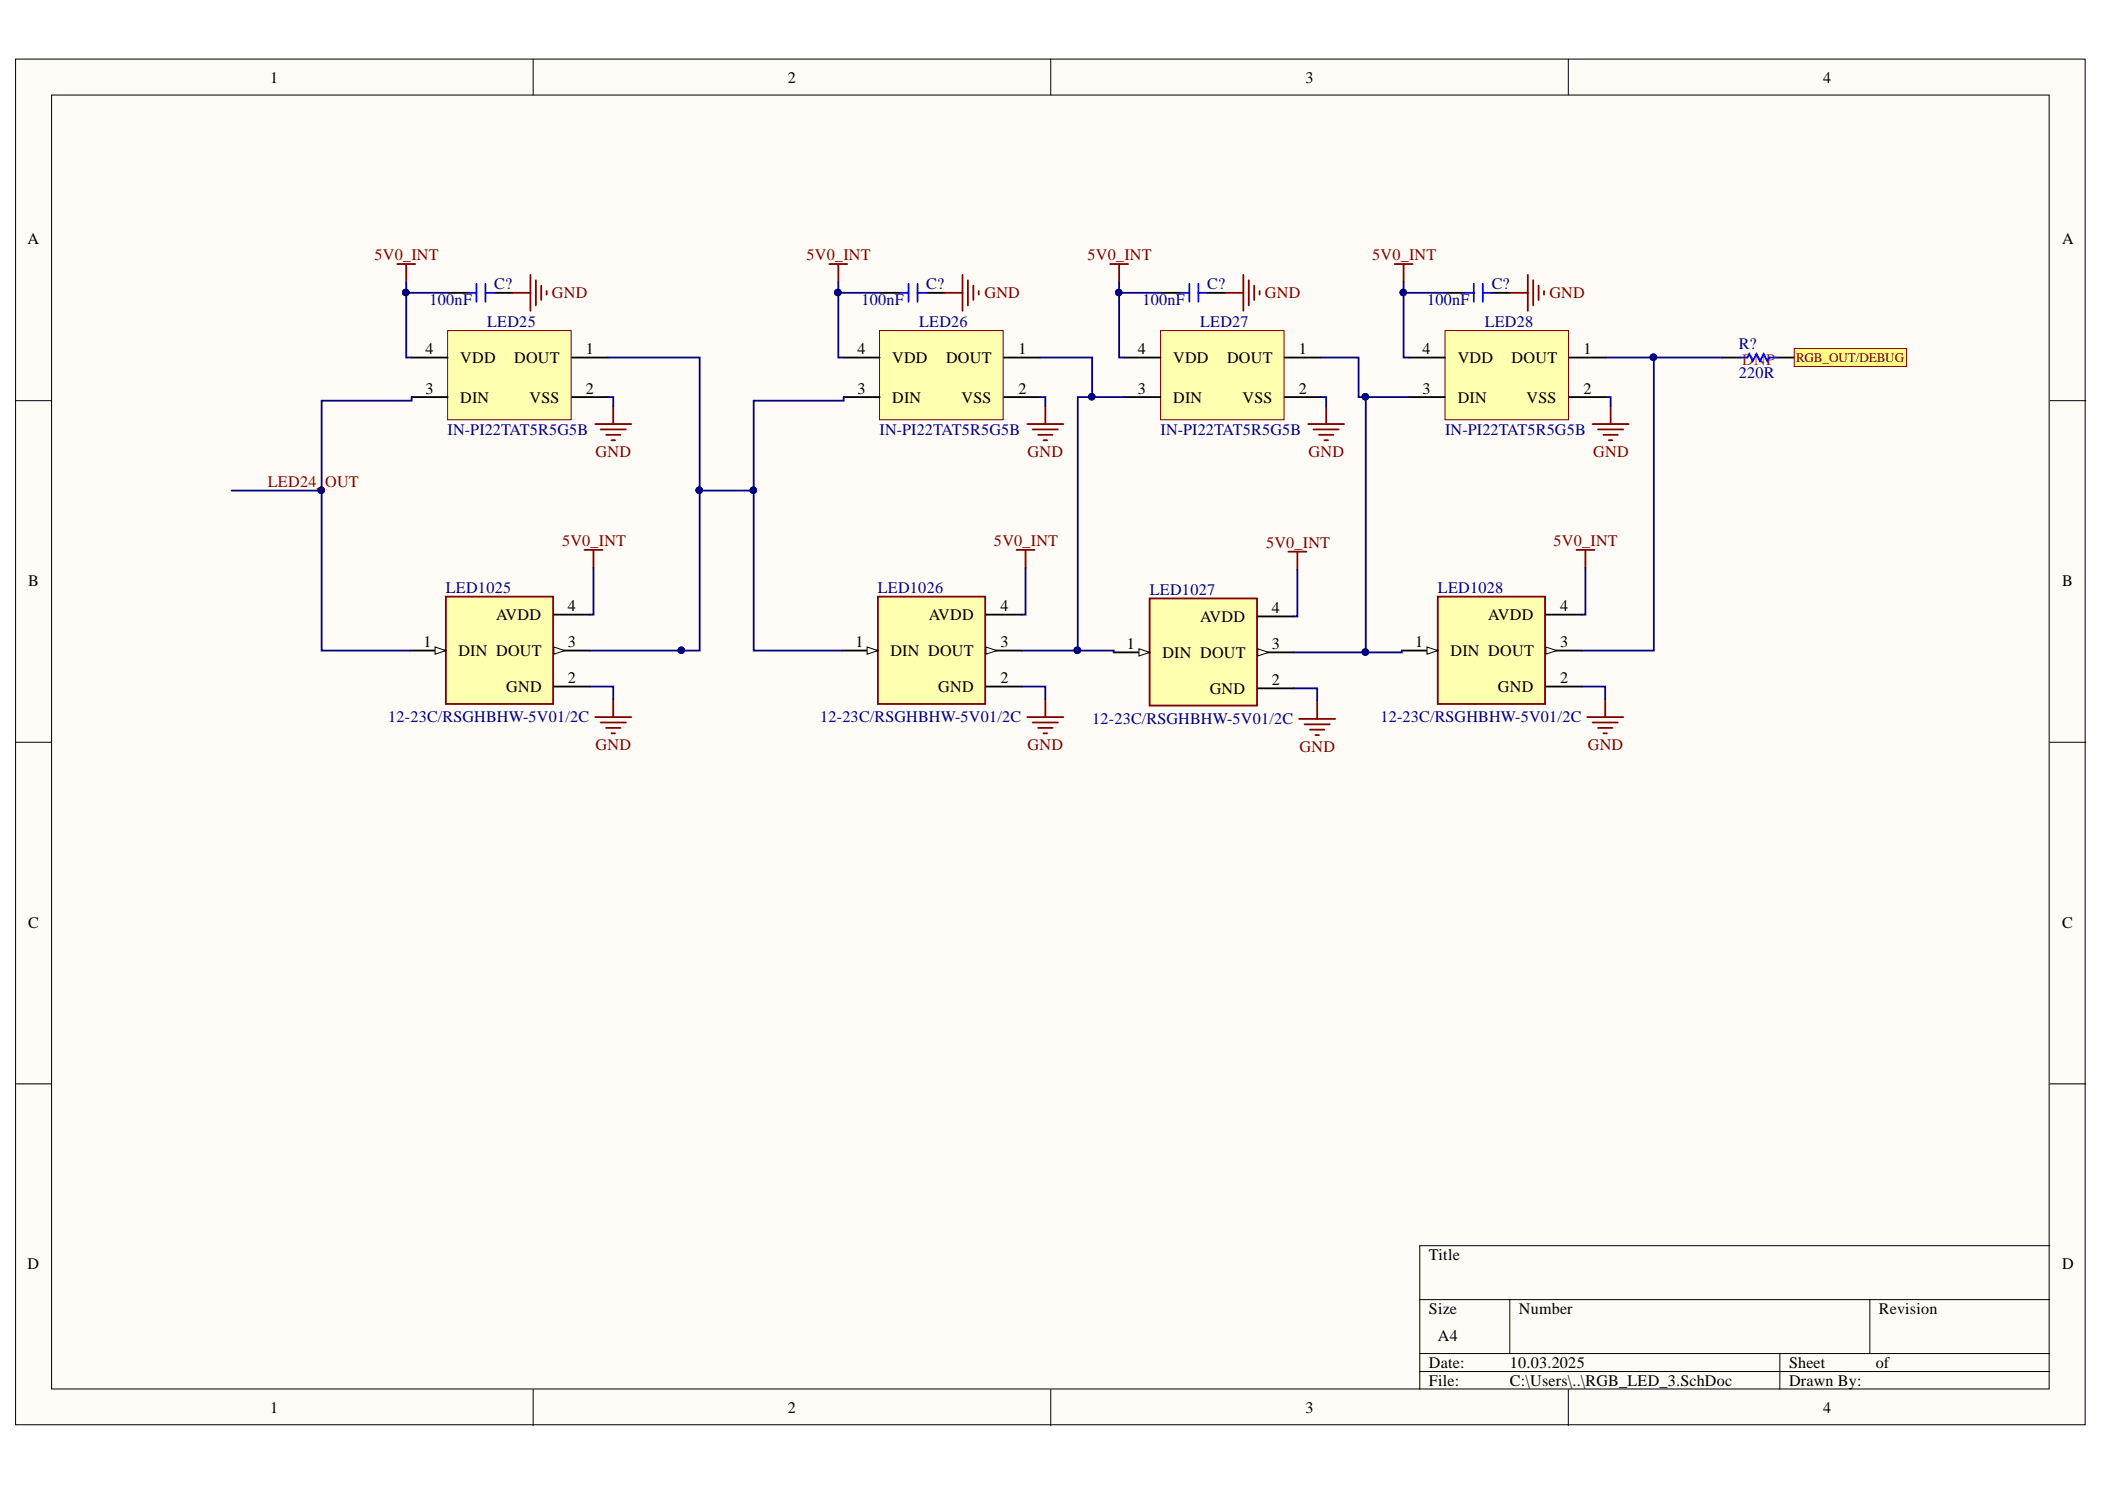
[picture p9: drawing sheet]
<svg xmlns="http://www.w3.org/2000/svg" width="297mm" height="210mm" viewBox="0 0 297 210" stroke-linecap="round" stroke-linejoin="round" font-family="sans-serif">
<g fill="#fffcf8" stroke="#000" stroke-width=".14">
<path d="M2.2 8.3h292v192.7h-292z"/>
<path d="M7.3 13.4h281.9v182.5h-281.9z"/>
</g>
<g fill="none" stroke="#000" stroke-width=".14">
<path d="M75.2 8.3v5.1M148.3 8.3v5.1M221.3 8.3v5.1M2.2 56.5h5.1M289.3 56.5h5M2.2 104.7h5.1M289.3 104.7h5M2.2 152.9h5.1M289.3 152.9h5M289.3 175.7h-89v20.3M75.2 196v5.1M148.3 196v5.1"/>
<path d="M200.3 183.3h89M200.3 190.9h89M200.3 193.5h89M213 183.3v7.6M221.3 196v5.1M251.2 190.9v5.1M263.9 183.3v7.6"/>
</g>
<path d="M117 37.2h2.6M118.3 37.2v2.6M145 59.8h5M147.5 57.3v2.5M145.7 60.6h3.6M146.5 61.3h2M147.3 62.1h.5" fill="none" stroke="#800000" stroke-width=".25"/>
<path d="M124.1 46.6h17.5v12.6h-17.5z" fill="#ffffb0" stroke="#800000" stroke-width=".14"/>
<path d="M119.1 50.4h5M119.1 56h5M124.4 41.3h2.5M130.7 41.3h2.6M141.7 50.4h5M141.7 56h5" fill="none" stroke="#000" stroke-width=".25"/>
<path d="M126.9 41.3h1.3M128.2 40v2.6M129.5 40v2.6M129.5 41.3h1.2" fill="none" stroke="#00f" stroke-width=".25"/>
<path d="M135.8 38.8v5M136.6 39.5v3.6M156.7 37.2h2.5M157.9 37.2v2.6M133.3 41.3h2.5M137.3 40.3v2M138.1 41.1v.5M184.6 59.8h5.1M187.1 57.3v2.5M185.4 60.6h3.5M186.1 61.3h2.1M186.9 62.1h.5" fill="none" stroke="#800000" stroke-width=".25"/>
<path d="M163.8 46.6h17.4v12.6h-17.4z" fill="#ffffb0" stroke="#800000" stroke-width=".14"/>
<path d="M158.7 50.4h5.1M158.7 56h5.1M164 41.3h2.6M170.4 41.3h2.5M181.3 50.4h5.1M181.3 56h5.1" fill="none" stroke="#000" stroke-width=".25"/>
<path d="M166.6 41.3h1.2M167.8 40v2.6M169.1 40v2.6M169.1 41.3h1.3" fill="none" stroke="#00f" stroke-width=".25"/>
<path d="M175.5 38.8v5M176.2 39.5v3.6M196.8 37.2h2.5M198.1 37.2v2.6M172.9 41.3h2.6M177 40.3v2M177.7 41.1v.5M224.7 59.8h5.1M227.3 57.3v2.5M225.5 60.6h3.6M226.3 61.3h2M227 62.1h.5" fill="none" stroke="#800000" stroke-width=".25"/>
<path d="M203.9 46.6h17.4v12.6h-17.4z" fill="#ffffb0" stroke="#800000" stroke-width=".14"/>
<path d="M198.8 50.4h5.1M198.8 56h5.1M204.2 41.3h2.5M210.5 41.3h2.5M221.4 50.4h5.1M221.4 56h5.1M243 50.4h2.6M250.6 50.4h2.6" fill="none" stroke="#000" stroke-width=".25"/>
<path d="M206.7 41.3h1.3M208 40v2.6M209.2 40v2.6M209.2 41.3h1.3M245.6 50.4h1l.2-.5 .5 1 .6-1 .5 1 .5-1 .5 1 .2-.5h1" fill="none" stroke="#00f" stroke-width=".25"/>
<path d="M215.6 38.8v5M216.4 39.5v3.6M213 41.3h2.6M217.1 40.3v2M217.9 41.1v.5" fill="none" stroke="#800000" stroke-width=".25"/>
<path d="M253.2 49.2h15.8v2.5h-15.8z" fill-rule="evenodd" fill="#ffff80" stroke="#800000" stroke-width=".14"/>
<path d="M123.9 84.2h15.1v15.1h-15.1z" fill="#ffffb0" stroke="#800000" stroke-width=".25"/>
<path d="M118.8 91.8h5.1" fill="none" stroke="#000" stroke-width=".25"/>
<path d="M122.4 91.3l1.5 .5-1.5 .5z" fill="#fffcf8"/>
<path d="M122.4 91.3l1.5 .5-1.5 .5z" fill="none" stroke="#000" stroke-width=".14"/>
<path d="M139.1 86.7h5.1M139.1 91.8h5.1" fill="none" stroke="#000" stroke-width=".25"/>
<path d="M139.1 91.3l1.5 .5-1.5 .5z" fill="#fffcf8"/>
<path d="M139.1 91.3l1.5 .5-1.5 .5z" fill="none" stroke="#000" stroke-width=".14"/>
<path d="M139.1 96.8h5.1" fill="none" stroke="#000" stroke-width=".25"/>
<path d="M143.4 77.6h2.6M144.7 77.6v2.5M147.5 98.6v2.6M145 101.2h5M145.7 101.9h3.6M146.5 102.7h2M147.3 103.4h.5" fill="none" stroke="#800000" stroke-width=".25"/>
<path d="M162.2 84.4h15.2v15.1h-15.2z" fill="#ffffb0" stroke="#800000" stroke-width=".25"/>
<path d="M157.2 92h5" fill="none" stroke="#000" stroke-width=".25"/>
<path d="M160.7 91.5l1.5 .5-1.5 .5z" fill="#fffcf8"/>
<path d="M160.7 91.5l1.5 .5-1.5 .5z" fill="none" stroke="#000" stroke-width=".14"/>
<path d="M177.5 87h5.1M177.5 92h5.1" fill="none" stroke="#000" stroke-width=".25"/>
<path d="M177.5 91.5l1.5 .5-1.5 .5z" fill="#fffcf8"/>
<path d="M177.5 91.5l1.5 .5-1.5 .5z" fill="none" stroke="#000" stroke-width=".14"/>
<path d="M177.5 97.1h5.1" fill="none" stroke="#000" stroke-width=".25"/>
<path d="M181.8 77.8h2.5M183.1 77.8v2.6M185.9 98.9v2.5M183.3 101.4h5.1M184.1 102.2h3.5M184.9 102.9h2M185.6 103.7h.5" fill="none" stroke="#800000" stroke-width=".25"/>
<path d="M202.9 84.2h15.1v15.1h-15.1z" fill="#ffffb0" stroke="#800000" stroke-width=".25"/>
<path d="M197.8 91.8h5.1" fill="none" stroke="#000" stroke-width=".25"/>
<path d="M201.4 91.3l1.5 .5-1.5 .5z" fill="#fffcf8"/>
<path d="M201.4 91.3l1.5 .5-1.5 .5z" fill="none" stroke="#000" stroke-width=".14"/>
<path d="M218.1 86.7h5.1M218.1 91.8h5.1" fill="none" stroke="#000" stroke-width=".25"/>
<path d="M218.1 91.3l1.6 .5-1.6 .5z" fill="#fffcf8"/>
<path d="M218.1 91.3l1.6 .5-1.6 .5z" fill="none" stroke="#000" stroke-width=".14"/>
<path d="M218.1 96.8h5.1" fill="none" stroke="#000" stroke-width=".25"/>
<g fill="none" stroke="#800000" stroke-width=".25">
<path d="M56.1 37.2h2.5M57.3 37.2v2.6M84 59.8h5.1M86.5 57.3v2.5M84.8 60.6h3.5M85.5 61.3h2.1M86.3 62.1h.5M222.4 77.6h2.6M223.7 77.6v2.5M226.5 98.6v2.6M224 101.2h5.1M224.7 101.9h3.6"/>
<path d="M225.5 102.7h2M226.3 103.4h.5"/>
</g>
<path d="M63.2 46.6h17.4v12.6h-17.4z" fill="#ffffb0" stroke="#800000" stroke-width=".14"/>
<path d="M58.1 50.4h5.1M58.1 56h5.1M63.4 41.3h2.6M69.8 41.3h2.5M80.7 50.4h5.1M80.7 56h5.1" fill="none" stroke="#000" stroke-width=".25"/>
<path d="M66 41.3h1.2M67.2 40v2.6M68.5 40v2.6M68.5 41.3h1.3" fill="none" stroke="#00f" stroke-width=".25"/>
<path d="M74.9 38.8v5M75.6 39.5v3.6M72.3 41.3h2.6M76.4 40.3v2M77.1 41.1v.5" fill="none" stroke="#800000" stroke-width=".25"/>
<path d="M62.9 84.2h15.2v15.1h-15.2z" fill="#ffffb0" stroke="#800000" stroke-width=".25"/>
<path d="M57.8 91.8h5.1" fill="none" stroke="#000" stroke-width=".25"/>
<path d="M61.4 91.3l1.5 .5-1.5 .5z" fill="#fffcf8"/>
<path d="M61.4 91.3l1.5 .5-1.5 .5z" fill="none" stroke="#000" stroke-width=".14"/>
<path d="M78.2 86.7h5M78.2 91.8h5" fill="none" stroke="#000" stroke-width=".25"/>
<path d="M78.2 91.3l1.5 .5-1.5 .5z" fill="#fffcf8"/>
<path d="M78.2 91.3l1.5 .5-1.5 .5z" fill="none" stroke="#000" stroke-width=".14"/>
<path d="M78.2 96.8h5" fill="none" stroke="#000" stroke-width=".25"/>
<path d="M82.5 77.6h2.5M83.7 77.6v2.5M86.5 98.6v2.6M84 101.2h5.1M84.8 101.9h3.5M85.5 102.7h2.1M86.3 103.4h.5" fill="none" stroke="#800000" stroke-width=".25"/>
<g fill="none" stroke="#000080" stroke-width=".25">
<path d="M57.3 39.8v10.6h.8M118.3 39.8v10.6h.8M157.9 39.8v10.6h.8M198.1 39.8v10.6h.7M57.3 41.3h6.1M58.1 56v.5h-12.7v35.3h12.4M85.8 56h.7v1.3M85.8 50.4h12.9v41.4h-2.5M118.3 41.3h6.1M119.1 56v.5h-12.7v35.3h12.4M146.7 56h.8v1.3M146.7 50.4h7.4v5.6h4.6"/>
<path d="M154.1 56h-2v35.8M157.9 41.3h6.1M186.4 56h.7v1.3M186.4 50.4h5.3v5.6h1v36M192.7 56h6.1M198.1 41.3h6.1M226.5 56h.8v1.3M226.5 50.4h6.9M243 50.4h-9.6v41.4h-10.2M32.7 69.2h12.7M98.7 69.2h7.7M83.2 96.8h3.3v1.8"/>
<path d="M83.2 91.8h13v.2M83.7 80.1v6.6h-.5M144.2 96.8h3.3v1.8M144.2 91.8h13v.2M144.7 80.1v6.6h-.5M182.6 97.1h3.3v1.8M183.1 80.4v6.6h-.5M197.8 91.8v.2h-15.2M223.2 96.8h3.3v1.8M223.7 80.1v6.6h-.5"/>
</g>
<g fill="#000080" stroke="#000080" stroke-width=".14">
<circle cx="118.2" cy="41.3" r=".46"/>
<circle cx="157.9" cy="41.3" r=".46"/>
<circle cx="154.1" cy="56" r=".46"/>
<circle cx="198" cy="41.3" r=".46"/>
<circle cx="233.3" cy="50.4" r=".46"/>
<circle cx="192.7" cy="56" r=".46"/>
<circle cx="192.7" cy="92" r=".46"/>
<circle cx="152" cy="91.7" r=".46"/>
<circle cx="57.3" cy="41.3" r=".46"/>
<circle cx="45.3" cy="69.2" r=".46"/>
<circle cx="96.1" cy="91.7" r=".46"/>
<circle cx="98.7" cy="69.2" r=".46"/>
<circle cx="106.3" cy="69.2" r=".46"/>
</g>
<g font-size="2.3">
<text x="38.1" y="11.6">1</text>
<text x="111.2" y="11.6">2</text>
<text x="184.2" y="11.6">3</text>
<text x="257.3" y="11.6">4</text>
<text x="3.9" y="34.4">A</text>
<text x="291" y="34.4">A</text>
<text x="60" y="50">4</text>
<text x="64.9" y="51.2">VDD</text>
<text x="72.5" y="51.2">DOUT</text>
<text x="82.7" y="50">1</text>
<text x="121" y="50">4</text>
<text x="125.9" y="51.2">VDD</text>
<text x="133.5" y="51.2">DOUT</text>
<text x="143.7" y="50">1</text>
<text x="160.6" y="50">4</text>
<text x="165.5" y="51.2">VDD</text>
<text x="173.2" y="51.2">DOUT</text>
<text x="183.3" y="50">1</text>
<text x="200.7" y="50">4</text>
<text x="205.7" y="51.2">VDD</text>
<text x="213.3" y="51.2">DOUT</text>
<text x="223.5" y="50">1</text>
<text x="60" y="55.5">3</text>
<text x="64.9" y="56.8">DIN</text>
<text x="74.7" y="56.8">VSS</text>
<text x="82.7" y="55.5">2</text>
<text x="121" y="55.5">3</text>
<text x="125.9" y="56.8">DIN</text>
<text x="135.7" y="56.8">VSS</text>
<text x="143.7" y="55.5">2</text>
<text x="160.6" y="55.5">3</text>
<text x="165.5" y="56.8">DIN</text>
<text x="175.3" y="56.8">VSS</text>
<text x="183.3" y="55.5">2</text>
<text x="200.7" y="55.5">3</text>
<text x="205.7" y="56.8">DIN</text>
<text x="215.4" y="56.8">VSS</text>
<text x="223.5" y="55.5">2</text>
<text x="4" y="82.6">B</text>
<text x="291" y="82.6">B</text>
<text x="70" y="87.5">AVDD</text>
<text x="80.2" y="86.2">4</text>
<text x="131" y="87.5">AVDD</text>
<text x="141.2" y="86.2">4</text>
<text x="169.3" y="87.7">AVDD</text>
<text x="179.5" y="86.4">4</text>
<text x="210" y="87.5">AVDD</text>
<text x="220.2" y="86.2">4</text>
<text x="59.8" y="91.3">1</text>
<text x="64.7" y="92.5">DIN DOUT</text>
<text x="80.2" y="91.3">3</text>
<text x="120.7" y="91.3">1</text>
<text x="125.6" y="92.5">DIN DOUT</text>
<text x="141.2" y="91.3">3</text>
<text x="159" y="91.5">1</text>
<text x="164" y="92.8">DIN DOUT</text>
<text x="179.5" y="91.5">3</text>
<text x="199.7" y="91.3">1</text>
<text x="204.7" y="92.5">DIN DOUT</text>
<text x="220.2" y="91.3">3</text>
<text x="71.4" y="97.6">GND</text>
<text x="80.2" y="96.3">2</text>
<text x="132.4" y="97.6">GND</text>
<text x="141.2" y="96.3">2</text>
<text x="170.7" y="97.8">GND</text>
<text x="179.5" y="96.6">2</text>
<text x="211.4" y="97.6">GND</text>
<text x="220.2" y="96.3">2</text>
<text x="4" y="130.8">C</text>
<text x="291" y="130.8">C</text>
<text x="3.9" y="179">D</text>
<text x="201.6" y="177.8">Title</text>
<text x="291" y="179">D</text>
<text x="201.6" y="185.4">Size</text>
<text x="214.3" y="185.4">Number</text>
<text x="265.1" y="185.4">Revision</text>
<text x="202.9" y="189.2">A4</text>
<text x="201.6" y="193">Date:</text>
<text x="201.6" y="195.5">File:</text>
<text x="213.1" y="193">10.03.2025</text>
<text x="213.1" y="195.5">C:\Users\..\RGB_LED_3.SchDoc</text>
<text x="252.5" y="193">Sheet</text>
<text x="252.5" y="195.5">Drawn By:</text>
<text x="264.7" y="193">of</text>
<text x="38.1" y="199.3">1</text>
<text x="111.2" y="199.3">2</text>
<text x="184.2" y="199.3">3</text>
<text x="257.3" y="199.3">4</text>
</g>
<g font-size="2.3" fill="#800000">
<text x="52.8" y="36.7">5V0_INT</text>
<text x="113.8" y="36.7">5V0_INT</text>
<text x="153.5" y="36.7">5V0_INT</text>
<text x="193.6" y="36.7">5V0_INT</text>
<text x="77.9" y="42">GND</text>
<text x="138.9" y="42">GND</text>
<text x="178.5" y="42">GND</text>
<text x="218.6" y="42">GND</text>
<text x="84" y="64.4">GND</text>
<text x="145" y="64.4">GND</text>
<text x="184.6" y="64.4">GND</text>
<text x="224.8" y="64.4">GND</text>
<text x="37.8" y="68.7">LED24_</text>
<text x="45.9" y="68.7">OUT</text>
<text x="79.3" y="77.1">5V0_INT</text>
<text x="140.3" y="77.1">5V0_INT</text>
<text x="178.6" y="77.3">5V0_INT</text>
<text x="219.2" y="77.1">5V0_INT</text>
<text x="84" y="105.8">GND</text>
<text x="145" y="105.8">GND</text>
<text x="183.4" y="106">GND</text>
<text x="224" y="105.8">GND</text>
</g>
<g font-size="2.3" fill="#000080">
<text x="69.8" y="40.8">C?</text>
<text x="130.7" y="40.8">C?</text>
<text x="170.4" y="40.8">C?</text>
<text x="210.5" y="40.8">C?</text>
<text x="60.6" y="43.1">100nF</text>
<text x="68.7" y="46.2">LED25</text>
<text x="121.6" y="43.1">100nF</text>
<text x="129.7" y="46.2">LED26</text>
<text x="161.2" y="43.1">100nF</text>
<text x="169.3" y="46.2">LED27</text>
<text x="201.4" y="43.1">100nF</text>
<text x="209.5" y="46.2">LED28</text>
<text x="245.4" y="53.3">220R</text>
<text x="245.4" y="49.2">R?</text>
<text x="63.2" y="61.4">IN-PI22TAT5R5G5B</text>
<text x="124.1" y="61.4">IN-PI22TAT5R5G5B</text>
<text x="163.8" y="61.4">IN-PI22TAT5R5G5B</text>
<text x="203.9" y="61.4">IN-PI22TAT5R5G5B</text>
<text x="62.9" y="83.7">LED1025</text>
<text x="123.9" y="83.7">LED1026</text>
<text x="162.2" y="83.9">LED1027</text>
<text x="202.9" y="83.7">LED1028</text>
<text x="54.8" y="101.9">12-23C/RSGHBHW-5V01/2C</text>
<text x="115.7" y="101.9">12-23C/RSGHBHW-5V01/2C</text>
<text x="194.8" y="101.9">12-23C/RSGHBHW-5V01/2C</text>
<text x="154.1" y="102.1">12-23C/RSGHBHW-5V01/2C</text>
</g>
<text font-size="2.3" fill="#f00" x="245.9" y="51.5">DNP</text>
<text font-size="1.9" fill="#800000" x="253.5" y="51.1">RGB_OUT/DEBUG</text>
</svg>
